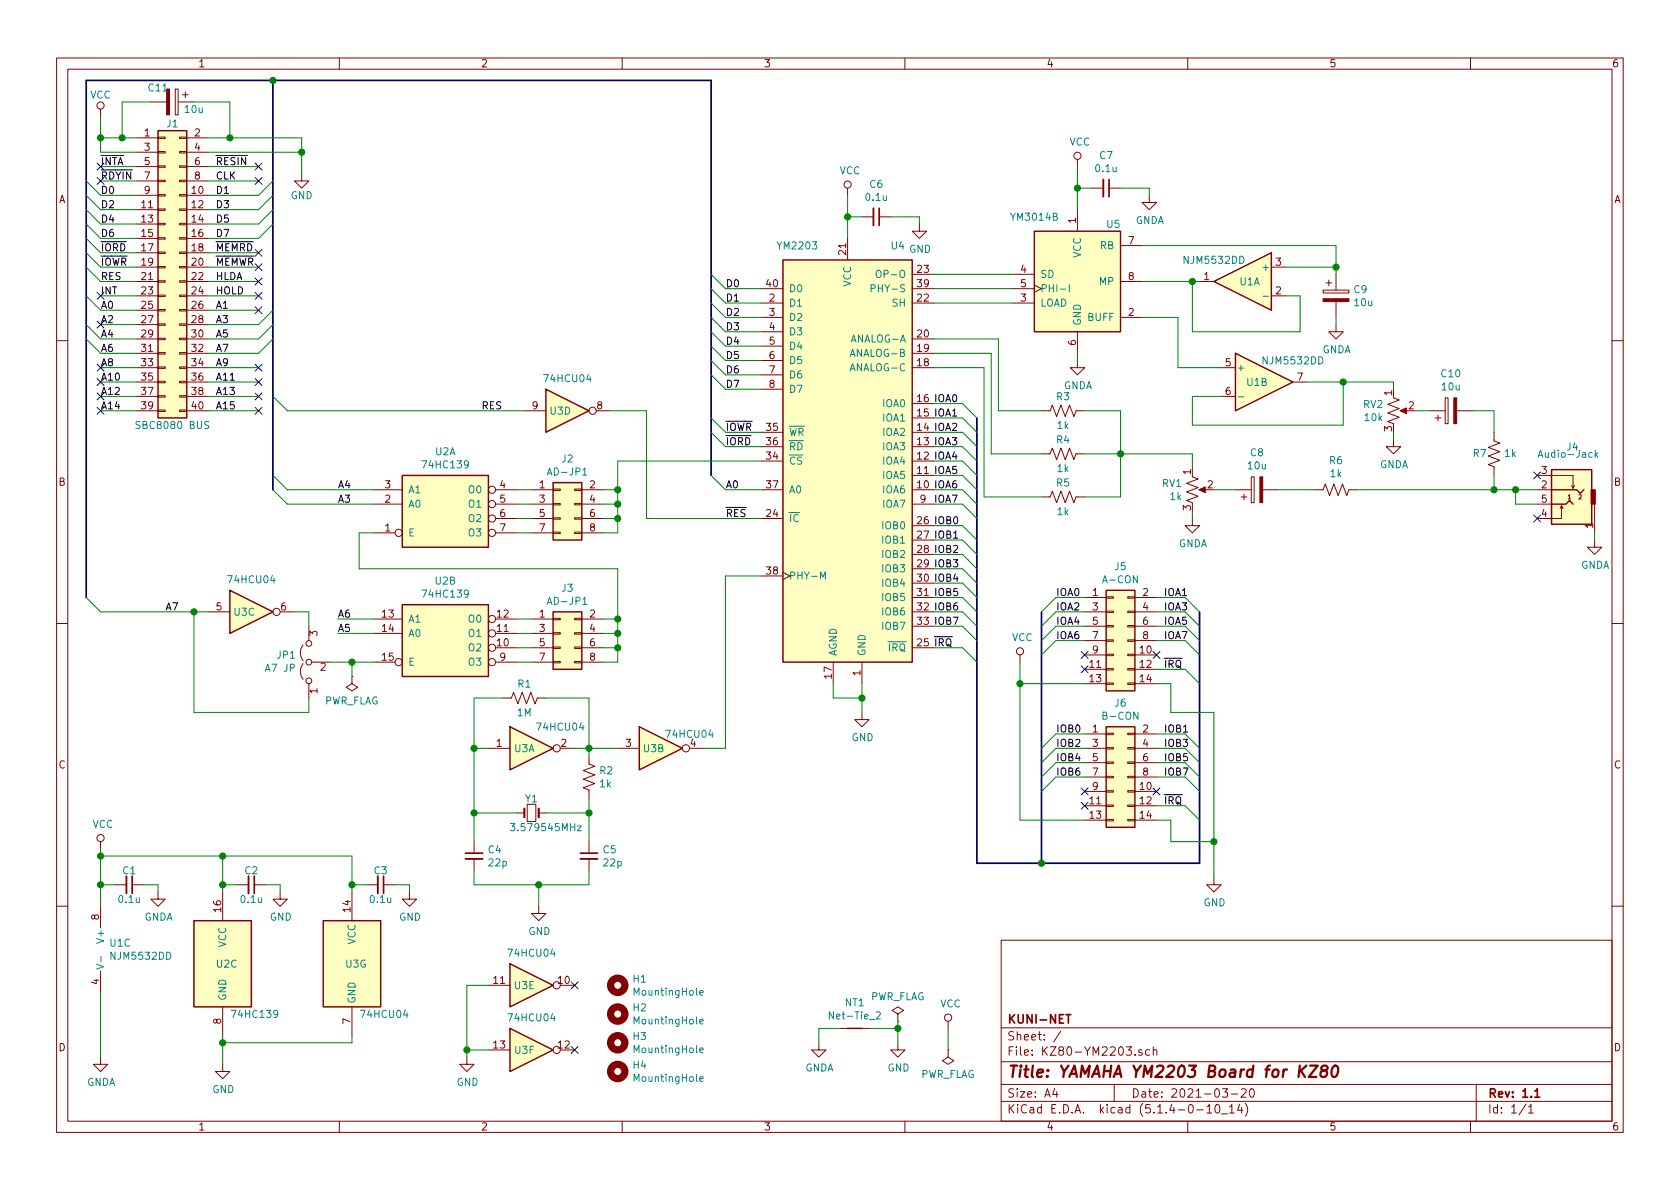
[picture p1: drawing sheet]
EESchema Schematic File Version 4
LIBS:KZ80-YM2203-cache
EELAYER 30 0
EELAYER END
$Descr A4 11693 8268
encoding utf-8
Sheet 1 1
Title "YAMAHA YM2203 Board for KZ80 "
Date "2021-03-20"
Rev "1.1"
Comp "KUNI-NET"
Comment1 ""
Comment2 ""
Comment3 ""
Comment4 ""
$EndDescr
$Comp
L YAMAHA:YM3014B U5
U 1 1
P 7500 2000
F 0 "U5" H 7750 2450 50  0000 C CNN
F 1 "YM3014B" H 7200 2500 50  0000 C CNN
F 2 "Package_DIP:DIP-8_W7.62mm" H 7500 2000 50  0001 C CNN
F 3 "" H 7500 2000 50  0001 C CNN
	1    7500 2000
	1    0    0    -1  
$EndComp
Wire Wire Line
	6500 1900 7050 1900
Wire Wire Line
	6500 2000 7050 2000
Wire Wire Line
	6500 2100 7050 2100
$Comp
L Device:R_US R3
U 1 1
P 7400 2850
F 0 "R3" V 7300 2850 50  0000 C CNN
F 1 "1k" V 7500 2850 50  0000 C CNN
F 2 "Resistor_THT:R_Axial_DIN0207_L6.3mm_D2.5mm_P10.16mm_Horizontal" V 7440 2840 50  0001 C CNN
F 3 "~" H 7400 2850 50  0001 C CNN
	1    7400 2850
	0    1    1    0   
$EndComp
$Comp
L Device:R_US R4
U 1 1
P 7400 3150
F 0 "R4" V 7300 3150 50  0000 C CNN
F 1 "1k" V 7500 3150 50  0000 C CNN
F 2 "Resistor_THT:R_Axial_DIN0207_L6.3mm_D2.5mm_P10.16mm_Horizontal" V 7440 3140 50  0001 C CNN
F 3 "~" H 7400 3150 50  0001 C CNN
	1    7400 3150
	0    1    1    0   
$EndComp
$Comp
L Device:R_US R5
U 1 1
P 7400 3450
F 0 "R5" V 7300 3450 50  0000 C CNN
F 1 "1k" V 7500 3450 50  0000 C CNN
F 2 "Resistor_THT:R_Axial_DIN0207_L6.3mm_D2.5mm_P10.16mm_Horizontal" V 7440 3440 50  0001 C CNN
F 3 "~" H 7400 3450 50  0001 C CNN
	1    7400 3450
	0    1    1    0   
$EndComp
Wire Wire Line
	6500 2350 6950 2350
Wire Wire Line
	6950 2350 6950 2850
Wire Wire Line
	6950 2850 7250 2850
Wire Wire Line
	6500 2450 6900 2450
Wire Wire Line
	6900 2450 6900 3150
Wire Wire Line
	6900 3150 7250 3150
Wire Wire Line
	6500 2550 6850 2550
Wire Wire Line
	6850 2550 6850 3450
Wire Wire Line
	6850 3450 7250 3450
$Comp
L power:VCC #PWR012
U 1 1
P 5900 1350
F 0 "#PWR012" H 5900 1200 50  0001 C CNN
F 1 "VCC" H 5917 1523 50  0000 C CNN
F 2 "" H 5900 1350 50  0001 C CNN
F 3 "" H 5900 1350 50  0001 C CNN
	1    5900 1350
	1    0    0    -1  
$EndComp
$Comp
L Device:C_Small C6
U 1 1
P 6100 1500
F 0 "C6" V 5871 1500 50  0000 C CNN
F 1 "0.1u" V 5962 1500 50  0000 C CNN
F 2 "Capacitor_THT:C_Disc_D3.0mm_W1.6mm_P2.50mm" H 6100 1500 50  0001 C CNN
F 3 "~" H 6100 1500 50  0001 C CNN
	1    6100 1500
	0    1    1    0   
$EndComp
Wire Wire Line
	5900 1350 5900 1500
Wire Wire Line
	5900 1500 6000 1500
Connection ~ 5900 1500
Wire Wire Line
	5900 1500 5900 1650
$Comp
L power:GND #PWR015
U 1 1
P 6400 1550
F 0 "#PWR015" H 6400 1300 50  0001 C CNN
F 1 "GND" H 6405 1377 50  0000 C CNN
F 2 "" H 6400 1550 50  0001 C CNN
F 3 "" H 6400 1550 50  0001 C CNN
	1    6400 1550
	1    0    0    -1  
$EndComp
Wire Wire Line
	6200 1500 6400 1500
Wire Wire Line
	6400 1500 6400 1550
$Comp
L power:VCC #PWR018
U 1 1
P 7500 1150
F 0 "#PWR018" H 7500 1000 50  0001 C CNN
F 1 "VCC" H 7517 1323 50  0000 C CNN
F 2 "" H 7500 1150 50  0001 C CNN
F 3 "" H 7500 1150 50  0001 C CNN
	1    7500 1150
	1    0    0    -1  
$EndComp
$Comp
L Device:C_Small C7
U 1 1
P 7700 1300
F 0 "C7" V 7471 1300 50  0000 C CNN
F 1 "0.1u" V 7562 1300 50  0000 C CNN
F 2 "Capacitor_THT:C_Disc_D3.0mm_W1.6mm_P2.50mm" H 7700 1300 50  0001 C CNN
F 3 "~" H 7700 1300 50  0001 C CNN
	1    7700 1300
	0    1    1    0   
$EndComp
Wire Wire Line
	7500 1150 7500 1300
Wire Wire Line
	7500 1300 7600 1300
Connection ~ 7500 1300
Wire Wire Line
	7500 1300 7500 1450
Wire Wire Line
	7800 1300 8000 1300
Wire Wire Line
	8000 1300 8000 1350
Wire Wire Line
	7500 2450 7500 2500
$Comp
L Amplifier_Operational:LM358 U1
U 1 1
P 8650 1950
F 0 "U1" H 8600 1950 50  0000 C CNN
F 1 "NJM5532DD" H 8850 2100 50  0000 C CNN
F 2 "Package_DIP:DIP-8_W7.62mm_Socket" H 8650 1950 50  0001 C CNN
F 3 "https://www.njr.co.jp/products/semicon/PDF/NJM5532_J.pdf" H 8650 1950 50  0001 C CNN
	1    8650 1950
	-1   0    0    -1  
$EndComp
$Comp
L Amplifier_Operational:LM358 U1
U 2 1
P 8800 2650
F 0 "U1" H 8750 2650 50  0000 C CNN
F 1 "NJM5532DD" H 9000 2800 50  0000 C CNN
F 2 "Package_DIP:DIP-8_W7.62mm_Socket" H 8800 2650 50  0001 C CNN
F 3 "https://www.njr.co.jp/products/semicon/PDF/NJM5532_J.pdf" H 8800 2650 50  0001 C CNN
	2    8800 2650
	1    0    0    -1  
$EndComp
$Comp
L Amplifier_Operational:LM358 U1
U 3 1
P 800 6600
F 0 "U1" H 758 6646 50  0000 L CNN
F 1 "NJM5532DD" H 758 6555 50  0000 L CNN
F 2 "Package_DIP:DIP-8_W7.62mm_Socket" H 800 6600 50  0001 C CNN
F 3 "https://www.njr.co.jp/products/semicon/PDF/NJM5532_J.pdf" H 800 6600 50  0001 C CNN
	3    800  6600
	1    0    0    -1  
$EndComp
$Comp
L power:VCC #PWR02
U 1 1
P 700 5900
F 0 "#PWR02" H 700 5750 50  0001 C CNN
F 1 "VCC" H 717 6073 50  0000 C CNN
F 2 "" H 700 5900 50  0001 C CNN
F 3 "" H 700 5900 50  0001 C CNN
	1    700  5900
	1    0    0    -1  
$EndComp
$Comp
L Device:C_Small C1
U 1 1
P 900 6150
F 0 "C1" V 800 6150 50  0000 C CNN
F 1 "0.1u" V 1000 6150 50  0000 C CNN
F 2 "Capacitor_THT:C_Disc_D3.0mm_W1.6mm_P2.50mm" H 900 6150 50  0001 C CNN
F 3 "~" H 900 6150 50  0001 C CNN
	1    900  6150
	0    1    1    0   
$EndComp
Wire Wire Line
	700  6150 800  6150
Connection ~ 700  6150
Wire Wire Line
	700  6150 700  6300
Wire Wire Line
	1000 6150 1100 6150
$Comp
L power:GND #PWR05
U 1 1
P 1550 7400
F 0 "#PWR05" H 1550 7150 50  0001 C CNN
F 1 "GND" H 1555 7227 50  0000 C CNN
F 2 "" H 1550 7400 50  0001 C CNN
F 3 "" H 1550 7400 50  0001 C CNN
	1    1550 7400
	1    0    0    -1  
$EndComp
Wire Wire Line
	7950 1700 9300 1700
Wire Wire Line
	9300 1700 9300 1850
Wire Wire Line
	9300 1850 8950 1850
Wire Wire Line
	7950 1950 8300 1950
Wire Wire Line
	8300 1950 8300 2300
Wire Wire Line
	8300 2300 9050 2300
Wire Wire Line
	9050 2300 9050 2050
Wire Wire Line
	9050 2050 8950 2050
Connection ~ 8300 1950
Wire Wire Line
	8300 1950 8350 1950
$Comp
L KZ80-YM2203-rescue:Conn_02x20_Odd_Even-Z80-CPUB-rescue J1
U 1 1
P 1150 1850
F 0 "J1" H 1200 2850 50  0000 C CNN
F 1 "SBC8080 BUS" H 1200 750 50  0000 C CNN
F 2 "Connector_PinHeader_2.54mm:PinHeader_2x20_P2.54mm_Horizontal" H 1150 1850 50  0001 C CNN
F 3 "" H 1150 1850 50  0001 C CNN
	1    1150 1850
	1    0    0    -1  
$EndComp
$Comp
L power:VCC #PWR01
U 1 1
P 700 800
F 0 "#PWR01" H 700 650 50  0001 C CNN
F 1 "VCC" H 700 950 50  0000 C CNN
F 2 "" H 700 800 50  0001 C CNN
F 3 "" H 700 800 50  0001 C CNN
	1    700  800 
	1    0    0    -1  
$EndComp
$Comp
L power:GND #PWR07
U 1 1
P 2100 1200
F 0 "#PWR07" H 2100 950 50  0001 C CNN
F 1 "GND" H 2100 1050 50  0000 C CNN
F 2 "" H 2100 1200 50  0001 C CNN
F 3 "" H 2100 1200 50  0001 C CNN
	1    2100 1200
	1    0    0    -1  
$EndComp
Wire Wire Line
	700  800  700  950 
Wire Wire Line
	700  950  850  950 
Wire Wire Line
	700  1050 950  1050
Connection ~ 700  950 
Wire Wire Line
	1450 950  1600 950 
Wire Wire Line
	1450 1050 2100 1050
Wire Wire Line
	1800 1350 1450 1350
Wire Wire Line
	700  1350 950  1350
Wire Wire Line
	700  1450 950  1450
Wire Wire Line
	1800 1450 1450 1450
Wire Wire Line
	1450 1550 1800 1550
Wire Wire Line
	1800 1650 1450 1650
Wire Wire Line
	700  1950 950  1950
Wire Wire Line
	700  1850 950  1850
Wire Wire Line
	700  1750 950  1750
Wire Wire Line
	700  1650 950  1650
Wire Wire Line
	950  1550 700  1550
Wire Wire Line
	1800 1750 1450 1750
Wire Wire Line
	1800 1850 1450 1850
Wire Wire Line
	700  2050 950  2050
Wire Wire Line
	700  2150 950  2150
Wire Wire Line
	1800 2150 1450 2150
Wire Wire Line
	1800 2250 1450 2250
Wire Wire Line
	1450 2350 1800 2350
Wire Wire Line
	1800 2450 1450 2450
Wire Wire Line
	1450 2550 1800 2550
Wire Wire Line
	1450 2650 1800 2650
Wire Wire Line
	1800 2750 1450 2750
Wire Wire Line
	1450 2850 1800 2850
Wire Wire Line
	700  2250 950  2250
Wire Wire Line
	700  2350 950  2350
Wire Wire Line
	700  2450 950  2450
Wire Wire Line
	700  2550 950  2550
Wire Wire Line
	700  2650 950  2650
Wire Wire Line
	700  2750 950  2750
Wire Wire Line
	700  2850 950  2850
Wire Wire Line
	1800 1250 1450 1250
Wire Wire Line
	700  950  700  1050
Wire Wire Line
	700  1150 950  1150
Wire Wire Line
	700  1250 950  1250
Wire Wire Line
	1450 1150 1800 1150
Wire Wire Line
	1800 1950 1450 1950
Wire Wire Line
	1450 2050 1800 2050
Text Label 700  1150 0    50   ~ 0
~INTA
Text Label 700  1250 0    50   ~ 0
~RDYIN
Text Label 700  1350 0    50   ~ 0
D0
Text Label 700  1450 0    50   ~ 0
D2
Text Label 700  1550 0    50   ~ 0
D4
Text Label 700  1650 0    50   ~ 0
D6
Text Label 700  1750 0    50   ~ 0
~IORD
Text Label 700  1850 0    50   ~ 0
~IOWR
Text Label 1500 1150 0    50   ~ 0
~RESIN
Text Label 1500 1250 0    50   ~ 0
CLK
Text Label 1500 1350 0    50   ~ 0
D1
Text Label 1500 1450 0    50   ~ 0
D3
Text Label 1500 1550 0    50   ~ 0
D5
Text Label 1500 1650 0    50   ~ 0
D7
Text Label 1500 1750 0    50   ~ 0
~MEMRD
Text Label 1500 1850 0    50   ~ 0
~MEMWR
Text Label 700  1950 0    50   ~ 0
RES
Text Label 700  2050 0    50   ~ 0
INT
Text Label 1500 2050 0    50   ~ 0
HOLD
Text Label 1500 1950 0    50   ~ 0
HLDA
Text Label 700  2150 0    50   ~ 0
A0
Text Label 700  2250 0    50   ~ 0
A2
Text Label 700  2350 0    50   ~ 0
A4
Text Label 700  2450 0    50   ~ 0
A6
Text Label 700  2550 0    50   ~ 0
A8
Text Label 700  2650 0    50   ~ 0
A10
Text Label 700  2750 0    50   ~ 0
A12
Text Label 700  2850 0    50   ~ 0
A14
Text Label 1500 2150 0    50   ~ 0
A1
Text Label 1500 2250 0    50   ~ 0
A3
Text Label 1500 2350 0    50   ~ 0
A5
Text Label 1500 2450 0    50   ~ 0
A7
Text Label 1500 2550 0    50   ~ 0
A9
Text Label 1500 2650 0    50   ~ 0
A11
Text Label 1500 2750 0    50   ~ 0
A13
Text Label 1500 2850 0    50   ~ 0
A15
Entry Wire Line
	1800 1350 1900 1250
Entry Wire Line
	1800 1450 1900 1350
Entry Wire Line
	1800 1550 1900 1450
Entry Wire Line
	1800 1650 1900 1550
Entry Wire Line
	1800 2250 1900 2150
Entry Wire Line
	1800 2350 1900 2250
Entry Wire Line
	1800 2450 1900 2350
NoConn ~ 1800 1150
NoConn ~ 1800 1250
Entry Wire Line
	600  1250 700  1350
Entry Wire Line
	600  1350 700  1450
Entry Wire Line
	600  1450 700  1550
Entry Wire Line
	600  1550 700  1650
Entry Wire Line
	600  1650 700  1750
Entry Wire Line
	600  1750 700  1850
Entry Wire Line
	600  1850 700  1950
Entry Wire Line
	600  2050 700  2150
Entry Wire Line
	600  2250 700  2350
Entry Wire Line
	600  2350 700  2450
NoConn ~ 1800 2550
NoConn ~ 1800 2650
NoConn ~ 1800 2750
NoConn ~ 1800 2850
NoConn ~ 1800 2050
NoConn ~ 1800 1950
NoConn ~ 1800 1850
NoConn ~ 1800 1750
NoConn ~ 700  2550
NoConn ~ 700  2650
NoConn ~ 700  2750
NoConn ~ 700  2850
Wire Wire Line
	5050 2000 5300 2000
Wire Wire Line
	5050 2100 5300 2100
Wire Wire Line
	5050 2300 5300 2300
Wire Wire Line
	5300 2200 5050 2200
Text Label 5050 2000 0    50   ~ 0
D0
Text Label 5050 2100 0    50   ~ 0
D1
Text Label 5050 2200 0    50   ~ 0
D2
Text Label 5050 2300 0    50   ~ 0
D3
Entry Wire Line
	4950 1900 5050 2000
Entry Wire Line
	4950 2000 5050 2100
Entry Wire Line
	4950 2100 5050 2200
Entry Wire Line
	4950 2200 5050 2300
Entry Wire Line
	4950 2300 5050 2400
Wire Wire Line
	5050 2400 5300 2400
Text Label 5050 2400 0    50   ~ 0
D4
Wire Wire Line
	5050 2500 5300 2500
Wire Wire Line
	5050 2700 5300 2700
Wire Wire Line
	5300 2600 5050 2600
Text Label 5050 2500 0    50   ~ 0
D5
Text Label 5050 2600 0    50   ~ 0
D6
Text Label 5050 2700 0    50   ~ 0
D7
Entry Wire Line
	4950 2400 5050 2500
Entry Wire Line
	4950 2500 5050 2600
Entry Wire Line
	4950 2600 5050 2700
Entry Wire Line
	4950 2900 5050 3000
Wire Wire Line
	5050 3000 5300 3000
Text Label 5050 3000 0    50   ~ 0
~IOWR
Entry Wire Line
	4950 3000 5050 3100
Wire Wire Line
	5050 3100 5300 3100
Text Label 5050 3100 0    50   ~ 0
~IORD
Wire Wire Line
	5050 3400 5300 3400
Text Label 5050 3400 0    50   ~ 0
A0
Text Label 5050 3600 0    50   ~ 0
~RES
Entry Wire Line
	4950 3300 5050 3400
$Comp
L 74xx:74LS139 U2
U 1 1
P 3100 3500
F 0 "U2" H 3100 3867 50  0000 C CNN
F 1 "74HC139" H 3100 3776 50  0000 C CNN
F 2 "Package_DIP:DIP-16_W7.62mm_Socket" H 3100 3500 50  0001 C CNN
F 3 "http://www.ti.com/lit/gpn/sn74LS139" H 3100 3500 50  0001 C CNN
	1    3100 3500
	1    0    0    -1  
$EndComp
$Comp
L 74xx:74LS139 U2
U 2 1
P 3100 4400
F 0 "U2" H 3100 4767 50  0000 C CNN
F 1 "74HC139" H 3100 4676 50  0000 C CNN
F 2 "Package_DIP:DIP-16_W7.62mm_Socket" H 3100 4400 50  0001 C CNN
F 3 "http://www.ti.com/lit/gpn/sn74LS139" H 3100 4400 50  0001 C CNN
	2    3100 4400
	1    0    0    -1  
$EndComp
$Comp
L 74xx:74LS139 U2
U 3 1
P 1550 6700
F 0 "U2" H 1500 6700 50  0000 L CNN
F 1 "74HC139" H 1600 6350 50  0000 L CNN
F 2 "Package_DIP:DIP-16_W7.62mm_Socket" H 1550 6700 50  0001 C CNN
F 3 "http://www.ti.com/lit/gpn/sn74LS139" H 1550 6700 50  0001 C CNN
	3    1550 6700
	1    0    0    -1  
$EndComp
Wire Wire Line
	2350 4400 2600 4400
Text Label 2350 4400 0    50   ~ 0
A5
Wire Wire Line
	2350 4300 2600 4300
Text Label 2350 4300 0    50   ~ 0
A6
Wire Wire Line
	2000 3500 2600 3500
Text Label 2350 3500 0    50   ~ 0
A3
Wire Wire Line
	2000 3400 2600 3400
Text Label 2350 3400 0    50   ~ 0
A4
$Comp
L Connector_Generic:Conn_02x04_Odd_Even J3
U 1 1
P 3900 4400
F 0 "J3" H 3950 4717 50  0000 C CNN
F 1 "AD-JP1" H 3950 4626 50  0000 C CNN
F 2 "Connector_PinHeader_2.54mm:PinHeader_2x04_P2.54mm_Vertical" H 3900 4400 50  0001 C CNN
F 3 "~" H 3900 4400 50  0001 C CNN
	1    3900 4400
	1    0    0    -1  
$EndComp
Wire Wire Line
	3600 4300 3700 4300
Wire Wire Line
	3600 4400 3700 4400
Wire Wire Line
	3600 4500 3700 4500
Wire Wire Line
	3600 4600 3700 4600
Wire Wire Line
	4200 4300 4300 4300
Wire Wire Line
	4300 4300 4300 4400
Wire Wire Line
	4300 4600 4200 4600
Wire Wire Line
	4200 4400 4300 4400
Connection ~ 4300 4400
Wire Wire Line
	4300 4400 4300 4500
Wire Wire Line
	4200 4500 4300 4500
Connection ~ 4300 4500
Wire Wire Line
	4300 4500 4300 4600
Wire Wire Line
	4300 4300 4300 3950
Wire Wire Line
	4300 3950 2500 3950
Wire Wire Line
	2500 3950 2500 3700
Wire Wire Line
	2500 3700 2600 3700
Connection ~ 4300 4300
$Comp
L Connector_Generic:Conn_02x04_Odd_Even J2
U 1 1
P 3900 3500
F 0 "J2" H 3950 3817 50  0000 C CNN
F 1 "AD-JP1" H 3950 3726 50  0000 C CNN
F 2 "Connector_PinHeader_2.54mm:PinHeader_2x04_P2.54mm_Vertical" H 3900 3500 50  0001 C CNN
F 3 "~" H 3900 3500 50  0001 C CNN
	1    3900 3500
	1    0    0    -1  
$EndComp
Wire Wire Line
	3600 3400 3700 3400
Wire Wire Line
	3600 3500 3700 3500
Wire Wire Line
	3600 3600 3700 3600
Wire Wire Line
	3600 3700 3700 3700
Wire Wire Line
	4200 3400 4300 3400
Wire Wire Line
	4300 3400 4300 3500
Wire Wire Line
	4300 3700 4200 3700
Wire Wire Line
	4200 3500 4300 3500
Connection ~ 4300 3500
Wire Wire Line
	4300 3500 4300 3600
Wire Wire Line
	4200 3600 4300 3600
Connection ~ 4300 3600
Wire Wire Line
	4300 3600 4300 3700
Wire Wire Line
	4300 3400 4300 3200
Connection ~ 4300 3400
Wire Wire Line
	4300 3200 5300 3200
$Comp
L 74xx:74LS04 U3
U 1 1
P 3700 5200
F 0 "U3" H 3650 5200 50  0000 C CNN
F 1 "74HCU04" H 3900 5350 50  0000 C CNN
F 2 "Package_DIP:DIP-14_W7.62mm_Socket" H 3700 5200 50  0001 C CNN
F 3 "http://www.ti.com/lit/gpn/sn74LS04" H 3700 5200 50  0001 C CNN
	1    3700 5200
	1    0    0    -1  
$EndComp
$Comp
L 74xx:74LS04 U3
U 2 1
P 4600 5200
F 0 "U3" H 4550 5200 50  0000 C CNN
F 1 "74HCU04" H 4800 5300 50  0000 C CNN
F 2 "Package_DIP:DIP-14_W7.62mm_Socket" H 4600 5200 50  0001 C CNN
F 3 "http://www.ti.com/lit/gpn/sn74LS04" H 4600 5200 50  0001 C CNN
	2    4600 5200
	1    0    0    -1  
$EndComp
$Comp
L 74xx:74LS04 U3
U 3 1
P 1750 4250
F 0 "U3" H 1700 4250 50  0000 C CNN
F 1 "74HCU04" H 1750 4476 50  0000 C CNN
F 2 "Package_DIP:DIP-14_W7.62mm_Socket" H 1750 4250 50  0001 C CNN
F 3 "http://www.ti.com/lit/gpn/sn74LS04" H 1750 4250 50  0001 C CNN
	3    1750 4250
	1    0    0    -1  
$EndComp
$Comp
L 74xx:74LS04 U3
U 4 1
P 3950 2850
F 0 "U3" H 3900 2850 50  0000 C CNN
F 1 "74HCU04" H 3950 3076 50  0000 C CNN
F 2 "Package_DIP:DIP-14_W7.62mm_Socket" H 3950 2850 50  0001 C CNN
F 3 "http://www.ti.com/lit/gpn/sn74LS04" H 3950 2850 50  0001 C CNN
	4    3950 2850
	1    0    0    -1  
$EndComp
$Comp
L 74xx:74LS04 U3
U 5 1
P 3700 6850
F 0 "U3" H 3650 6850 50  0000 C CNN
F 1 "74HCU04" H 3700 7076 50  0000 C CNN
F 2 "Package_DIP:DIP-14_W7.62mm_Socket" H 3700 6850 50  0001 C CNN
F 3 "http://www.ti.com/lit/gpn/sn74LS04" H 3700 6850 50  0001 C CNN
	5    3700 6850
	1    0    0    -1  
$EndComp
$Comp
L 74xx:74LS04 U3
U 6 1
P 3700 7300
F 0 "U3" H 3650 7300 50  0000 C CNN
F 1 "74HCU04" H 3700 7526 50  0000 C CNN
F 2 "Package_DIP:DIP-14_W7.62mm_Socket" H 3700 7300 50  0001 C CNN
F 3 "http://www.ti.com/lit/gpn/sn74LS04" H 3700 7300 50  0001 C CNN
	6    3700 7300
	1    0    0    -1  
$EndComp
$Comp
L 74xx:74LS04 U3
U 7 1
P 2450 6700
F 0 "U3" H 2400 6700 50  0000 L CNN
F 1 "74HCU04" H 2500 6350 50  0000 L CNN
F 2 "Package_DIP:DIP-14_W7.62mm_Socket" H 2450 6700 50  0001 C CNN
F 3 "http://www.ti.com/lit/gpn/sn74LS04" H 2450 6700 50  0001 C CNN
	7    2450 6700
	1    0    0    -1  
$EndComp
Wire Wire Line
	5300 4000 5050 4000
Wire Wire Line
	5050 4000 5050 5200
Wire Wire Line
	5050 5200 4900 5200
Wire Wire Line
	2000 2850 3650 2850
Text Label 3350 2850 0    50   ~ 0
RES
Wire Wire Line
	4250 2850 4500 2850
Wire Wire Line
	4500 2850 4500 3600
Wire Wire Line
	4500 3600 5300 3600
$Comp
L Device:C_Small C4
U 1 1
P 3300 5950
F 0 "C4" H 3392 5996 50  0000 L CNN
F 1 "22p" H 3392 5905 50  0000 L CNN
F 2 "Capacitor_THT:C_Disc_D3.0mm_W1.6mm_P2.50mm" H 3300 5950 50  0001 C CNN
F 3 "~" H 3300 5950 50  0001 C CNN
	1    3300 5950
	1    0    0    -1  
$EndComp
$Comp
L Device:Crystal_Small Y1
U 1 1
P 3700 5650
F 0 "Y1" H 3700 5750 50  0000 C CNN
F 1 "3.579545MHz" H 3800 5550 50  0000 C CNN
F 2 "Crystal:Crystal_HC49-U_Vertical" H 3700 5650 50  0001 C CNN
F 3 "~" H 3700 5650 50  0001 C CNN
	1    3700 5650
	1    0    0    -1  
$EndComp
$Comp
L Device:R_US R1
U 1 1
P 3650 4850
F 0 "R1" V 3550 4850 50  0000 C CNN
F 1 "1M" V 3750 4850 50  0000 C CNN
F 2 "Resistor_THT:R_Axial_DIN0207_L6.3mm_D2.5mm_P10.16mm_Horizontal" V 3690 4840 50  0001 C CNN
F 3 "~" H 3650 4850 50  0001 C CNN
	1    3650 4850
	0    1    1    0   
$EndComp
$Comp
L Device:R_US R2
U 1 1
P 4100 5400
F 0 "R2" H 4168 5446 50  0000 L CNN
F 1 "1k" H 4168 5355 50  0000 L CNN
F 2 "Resistor_THT:R_Axial_DIN0207_L6.3mm_D2.5mm_P10.16mm_Horizontal" V 4140 5390 50  0001 C CNN
F 3 "~" H 4100 5400 50  0001 C CNN
	1    4100 5400
	1    0    0    -1  
$EndComp
Wire Wire Line
	4000 5200 4100 5200
Wire Wire Line
	4100 5250 4100 5200
Connection ~ 4100 5200
Wire Wire Line
	4100 5200 4300 5200
Wire Wire Line
	4100 5200 4100 4850
Wire Wire Line
	4100 4850 3800 4850
Wire Wire Line
	3500 4850 3300 4850
Wire Wire Line
	3300 4850 3300 5200
Wire Wire Line
	3300 5200 3400 5200
Connection ~ 3300 5200
Wire Wire Line
	3300 5200 3300 5650
Wire Wire Line
	3300 5650 3600 5650
Connection ~ 3300 5650
Wire Wire Line
	3300 5650 3300 5850
Wire Wire Line
	3800 5650 4100 5650
Wire Wire Line
	4100 5650 4100 5550
$Comp
L Device:C_Small C5
U 1 1
P 4100 5950
F 0 "C5" H 4192 5996 50  0000 L CNN
F 1 "22p" H 4192 5905 50  0000 L CNN
F 2 "Capacitor_THT:C_Disc_D3.0mm_W1.6mm_P2.50mm" H 4100 5950 50  0001 C CNN
F 3 "~" H 4100 5950 50  0001 C CNN
	1    4100 5950
	1    0    0    -1  
$EndComp
Wire Wire Line
	4100 5650 4100 5850
Connection ~ 4100 5650
Wire Wire Line
	2300 4600 2450 4600
$Comp
L power:GND #PWR013
U 1 1
P 6000 4950
F 0 "#PWR013" H 6000 4700 50  0001 C CNN
F 1 "GND" H 6005 4777 50  0000 C CNN
F 2 "" H 6000 4950 50  0001 C CNN
F 3 "" H 6000 4950 50  0001 C CNN
	1    6000 4950
	1    0    0    -1  
$EndComp
Wire Wire Line
	5800 4750 5800 4850
Wire Wire Line
	6000 4750 6000 4850
$Comp
L power:PWR_FLAG #FLG01
U 1 1
P 6250 7100
F 0 "#FLG01" H 6250 7175 50  0001 C CNN
F 1 "PWR_FLAG" H 6250 7273 50  0000 C CNN
F 2 "" H 6250 7100 50  0001 C CNN
F 3 "~" H 6250 7100 50  0001 C CNN
	1    6250 7100
	1    0    0    -1  
$EndComp
$Comp
L power:PWR_FLAG #FLG02
U 1 1
P 6600 7300
F 0 "#FLG02" H 6600 7375 50  0001 C CNN
F 1 "PWR_FLAG" H 6600 7473 50  0000 C CNN
F 2 "" H 6600 7300 50  0001 C CNN
F 3 "~" H 6600 7300 50  0001 C CNN
	1    6600 7300
	-1   0    0    1   
$EndComp
$Comp
L power:GND #PWR014
U 1 1
P 6250 7250
F 0 "#PWR014" H 6250 7000 50  0001 C CNN
F 1 "GND" H 6255 7077 50  0000 C CNN
F 2 "" H 6250 7250 50  0001 C CNN
F 3 "" H 6250 7250 50  0001 C CNN
	1    6250 7250
	1    0    0    -1  
$EndComp
$Comp
L power:VCC #PWR017
U 1 1
P 6600 7150
F 0 "#PWR017" H 6600 7000 50  0001 C CNN
F 1 "VCC" H 6617 7323 50  0000 C CNN
F 2 "" H 6600 7150 50  0001 C CNN
F 3 "" H 6600 7150 50  0001 C CNN
	1    6600 7150
	1    0    0    -1  
$EndComp
Wire Wire Line
	6600 7150 6600 7300
$Comp
L power:GNDA #PWR011
U 1 1
P 5700 7250
F 0 "#PWR011" H 5700 7000 50  0001 C CNN
F 1 "GNDA" H 5705 7077 50  0000 C CNN
F 2 "" H 5700 7250 50  0001 C CNN
F 3 "" H 5700 7250 50  0001 C CNN
	1    5700 7250
	1    0    0    -1  
$EndComp
Wire Wire Line
	5700 7250 5700 7150
Wire Wire Line
	5700 7150 5850 7150
$Comp
L power:GND #PWR09
U 1 1
P 3750 6300
F 0 "#PWR09" H 3750 6050 50  0001 C CNN
F 1 "GND" H 3755 6127 50  0000 C CNN
F 2 "" H 3750 6300 50  0001 C CNN
F 3 "" H 3750 6300 50  0001 C CNN
	1    3750 6300
	1    0    0    -1  
$EndComp
Wire Wire Line
	3300 6050 3300 6150
Wire Wire Line
	3300 6150 3750 6150
Wire Wire Line
	4100 6150 4100 6050
Wire Wire Line
	3750 6150 3750 6300
Connection ~ 3750 6150
Wire Wire Line
	3750 6150 4100 6150
Wire Wire Line
	2100 950  2100 1050
Connection ~ 2100 1050
Wire Wire Line
	2100 1050 2100 1200
Wire Wire Line
	7950 2200 8200 2200
Wire Wire Line
	8200 2200 8200 2550
Wire Wire Line
	8200 2550 8500 2550
Wire Wire Line
	8500 2750 8300 2750
Wire Wire Line
	8300 2750 8300 2950
Wire Wire Line
	8300 2950 9350 2950
Wire Wire Line
	9350 2950 9350 2650
Wire Wire Line
	9350 2650 9100 2650
$Comp
L Device:R_POT_US RV2
U 1 1
P 9700 2850
F 0 "RV2" H 9632 2896 50  0000 R CNN
F 1 "10k" H 9632 2805 50  0000 R CNN
F 2 "Potentiometer_THT:Potentiometer_Vishay_T73YP_Vertical" H 9700 2850 50  0001 C CNN
F 3 "~" H 9700 2850 50  0001 C CNN
	1    9700 2850
	1    0    0    -1  
$EndComp
$Comp
L Device:R_POT_US RV1
U 1 1
P 8300 3400
F 0 "RV1" H 8232 3446 50  0000 R CNN
F 1 "1k" H 8232 3355 50  0000 R CNN
F 2 "Potentiometer_THT:Potentiometer_Vishay_T73YP_Vertical" H 8300 3400 50  0001 C CNN
F 3 "~" H 8300 3400 50  0001 C CNN
	1    8300 3400
	1    0    0    -1  
$EndComp
Wire Wire Line
	7550 2850 7800 2850
Wire Wire Line
	7800 2850 7800 3150
Wire Wire Line
	7800 3450 7550 3450
Wire Wire Line
	7550 3150 7800 3150
Connection ~ 7800 3150
Wire Wire Line
	7800 3150 7800 3450
Wire Wire Line
	7800 3150 8300 3150
Wire Wire Line
	8300 3150 8300 3250
$Comp
L power:GNDA #PWR021
U 1 1
P 8300 3600
F 0 "#PWR021" H 8300 3350 50  0001 C CNN
F 1 "GNDA" H 8305 3427 50  0000 C CNN
F 2 "" H 8300 3600 50  0001 C CNN
F 3 "" H 8300 3600 50  0001 C CNN
	1    8300 3600
	1    0    0    -1  
$EndComp
Wire Wire Line
	8300 3550 8300 3600
$Comp
L power:GNDA #PWR023
U 1 1
P 9700 3050
F 0 "#PWR023" H 9700 2800 50  0001 C CNN
F 1 "GNDA" H 9705 2877 50  0000 C CNN
F 2 "" H 9700 3050 50  0001 C CNN
F 3 "" H 9700 3050 50  0001 C CNN
	1    9700 3050
	1    0    0    -1  
$EndComp
Wire Wire Line
	9700 3000 9700 3050
Wire Wire Line
	9350 2650 9700 2650
Wire Wire Line
	9700 2650 9700 2700
Connection ~ 9350 2650
$Comp
L Device:CP C8
U 1 1
P 8750 3400
F 0 "C8" V 9005 3400 50  0000 C CNN
F 1 "10u" V 8914 3400 50  0000 C CNN
F 2 "Capacitor_THT:CP_Radial_D5.0mm_P2.50mm" H 8788 3250 50  0001 C CNN
F 3 "~" H 8750 3400 50  0001 C CNN
	1    8750 3400
	0    -1   -1   0   
$EndComp
$Comp
L Device:CP C10
U 1 1
P 10100 2850
F 0 "C10" V 10355 2850 50  0000 C CNN
F 1 "10u" V 10264 2850 50  0000 C CNN
F 2 "Capacitor_THT:CP_Radial_D5.0mm_P2.50mm" H 10138 2700 50  0001 C CNN
F 3 "~" H 10100 2850 50  0001 C CNN
	1    10100 2850
	0    -1   -1   0   
$EndComp
Wire Wire Line
	8450 3400 8600 3400
Wire Wire Line
	10400 2850 10250 2850
Wire Wire Line
	9950 2850 9850 2850
$Comp
L Jumper:Jumper_3_Open JP1
U 1 1
P 2150 4600
F 0 "JP1" V 2196 4687 50  0000 L CNN
F 1 "A7 JP" V 2105 4687 50  0000 L CNN
F 2 "Connector_PinHeader_2.54mm:PinHeader_1x03_P2.54mm_Vertical" H 2150 4600 50  0001 C CNN
F 3 "~" H 2150 4600 50  0001 C CNN
	1    2150 4600
	0    -1   -1   0   
$EndComp
Wire Wire Line
	2050 4250 2150 4250
Wire Wire Line
	2150 4250 2150 4350
Wire Wire Line
	700  4250 1350 4250
Text Label 1150 4250 0    50   ~ 0
A7
Wire Wire Line
	1350 4250 1350 4950
Wire Wire Line
	1350 4950 2150 4950
Wire Wire Line
	2150 4950 2150 4850
Connection ~ 1350 4250
Wire Wire Line
	1350 4250 1450 4250
Entry Wire Line
	600  4150 700  4250
Wire Bus Line
	600  550  1900 550 
Entry Wire Line
	1900 3400 2000 3500
Entry Wire Line
	1900 3300 2000 3400
Entry Wire Line
	1900 2750 2000 2850
Wire Bus Line
	1900 550  4950 550 
Connection ~ 1900 550 
Wire Wire Line
	1100 6150 1100 6200
$Comp
L Device:C_Small C2
U 1 1
P 1750 6150
F 0 "C2" V 1650 6150 50  0000 C CNN
F 1 "0.1u" V 1850 6150 50  0000 C CNN
F 2 "Capacitor_THT:C_Disc_D3.0mm_W1.6mm_P2.50mm" H 1750 6150 50  0001 C CNN
F 3 "~" H 1750 6150 50  0001 C CNN
	1    1750 6150
	0    1    1    0   
$EndComp
Wire Wire Line
	1550 5950 1550 6150
Wire Wire Line
	1550 6150 1650 6150
Connection ~ 1550 6150
Wire Wire Line
	1550 6150 1550 6200
$Comp
L power:GND #PWR06
U 1 1
P 1950 6200
F 0 "#PWR06" H 1950 5950 50  0001 C CNN
F 1 "GND" H 1955 6027 50  0000 C CNN
F 2 "" H 1950 6200 50  0001 C CNN
F 3 "" H 1950 6200 50  0001 C CNN
	1    1950 6200
	1    0    0    -1  
$EndComp
Wire Wire Line
	1850 6150 1950 6150
Wire Wire Line
	1950 6150 1950 6200
Wire Wire Line
	1550 5950 700  5950
Connection ~ 700  5950
Wire Wire Line
	700  5950 700  6150
Wire Wire Line
	700  5900 700  5950
Wire Wire Line
	1550 5950 2450 5950
Wire Wire Line
	2450 5950 2450 6150
Connection ~ 1550 5950
$Comp
L Device:C_Small C3
U 1 1
P 2650 6150
F 0 "C3" V 2550 6150 50  0000 C CNN
F 1 "0.1u" V 2750 6150 50  0000 C CNN
F 2 "Capacitor_THT:C_Disc_D3.0mm_W1.6mm_P2.50mm" H 2650 6150 50  0001 C CNN
F 3 "~" H 2650 6150 50  0001 C CNN
	1    2650 6150
	0    1    1    0   
$EndComp
Wire Wire Line
	2450 6150 2550 6150
Wire Wire Line
	2750 6150 2850 6150
Wire Wire Line
	2850 6150 2850 6200
$Comp
L power:GND #PWR08
U 1 1
P 2850 6200
F 0 "#PWR08" H 2850 5950 50  0001 C CNN
F 1 "GND" H 2855 6027 50  0000 C CNN
F 2 "" H 2850 6200 50  0001 C CNN
F 3 "" H 2850 6200 50  0001 C CNN
	1    2850 6200
	1    0    0    -1  
$EndComp
Wire Wire Line
	2450 7250 2450 7200
Wire Wire Line
	1550 7200 1550 7250
Wire Wire Line
	1550 7250 2450 7250
Connection ~ 2450 6150
Wire Wire Line
	2450 6150 2450 6200
Wire Wire Line
	700  6900 700  7350
Wire Wire Line
	1550 7250 1550 7400
Connection ~ 1550 7250
$Comp
L power:GNDA #PWR03
U 1 1
P 700 7350
F 0 "#PWR03" H 700 7100 50  0001 C CNN
F 1 "GNDA" H 705 7177 50  0000 C CNN
F 2 "" H 700 7350 50  0001 C CNN
F 3 "" H 700 7350 50  0001 C CNN
	1    700  7350
	1    0    0    -1  
$EndComp
$Comp
L power:GNDA #PWR04
U 1 1
P 1100 6200
F 0 "#PWR04" H 1100 5950 50  0001 C CNN
F 1 "GNDA" H 1105 6027 50  0000 C CNN
F 2 "" H 1100 6200 50  0001 C CNN
F 3 "" H 1100 6200 50  0001 C CNN
	1    1100 6200
	1    0    0    -1  
$EndComp
$Comp
L Mechanical:MountingHole H1
U 1 1
P 4300 6850
F 0 "H1" H 4400 6896 50  0000 L CNN
F 1 "MountingHole" H 4400 6805 50  0000 L CNN
F 2 "MountingHole:MountingHole_3.2mm_M3" H 4300 6850 50  0001 C CNN
F 3 "~" H 4300 6850 50  0001 C CNN
	1    4300 6850
	1    0    0    -1  
$EndComp
$Comp
L Mechanical:MountingHole H2
U 1 1
P 4300 7050
F 0 "H2" H 4400 7096 50  0000 L CNN
F 1 "MountingHole" H 4400 7005 50  0000 L CNN
F 2 "MountingHole:MountingHole_3.2mm_M3" H 4300 7050 50  0001 C CNN
F 3 "~" H 4300 7050 50  0001 C CNN
	1    4300 7050
	1    0    0    -1  
$EndComp
$Comp
L Mechanical:MountingHole H3
U 1 1
P 4300 7250
F 0 "H3" H 4400 7296 50  0000 L CNN
F 1 "MountingHole" H 4400 7205 50  0000 L CNN
F 2 "MountingHole:MountingHole_3.2mm_M3" H 4300 7250 50  0001 C CNN
F 3 "~" H 4300 7250 50  0001 C CNN
	1    4300 7250
	1    0    0    -1  
$EndComp
$Comp
L Mechanical:MountingHole H4
U 1 1
P 4300 7450
F 0 "H4" H 4400 7496 50  0000 L CNN
F 1 "MountingHole" H 4400 7405 50  0000 L CNN
F 2 "MountingHole:MountingHole_3.2mm_M3" H 4300 7450 50  0001 C CNN
F 3 "~" H 4300 7450 50  0001 C CNN
	1    4300 7450
	1    0    0    -1  
$EndComp
$Comp
L power:GND #PWR016
U 1 1
P 3250 7350
F 0 "#PWR016" H 3250 7100 50  0001 C CNN
F 1 "GND" H 3255 7177 50  0000 C CNN
F 2 "" H 3250 7350 50  0001 C CNN
F 3 "" H 3250 7350 50  0001 C CNN
	1    3250 7350
	1    0    0    -1  
$EndComp
Wire Wire Line
	3400 6850 3250 6850
Wire Wire Line
	3250 6850 3250 7300
Wire Wire Line
	3250 7300 3400 7300
Connection ~ 3250 7300
Wire Wire Line
	3250 7300 3250 7350
NoConn ~ 4000 6850
NoConn ~ 4000 7300
NoConn ~ 10700 3300
NoConn ~ 10700 3600
$Comp
L Device:CP C9
U 1 1
P 9300 2050
F 0 "C9" H 9418 2096 50  0000 L CNN
F 1 "10u" H 9418 2005 50  0000 L CNN
F 2 "Capacitor_THT:CP_Radial_D5.0mm_P2.50mm" H 9338 1900 50  0001 C CNN
F 3 "~" H 9300 2050 50  0001 C CNN
	1    9300 2050
	1    0    0    -1  
$EndComp
$Comp
L power:GNDA #PWR022
U 1 1
P 9300 2250
F 0 "#PWR022" H 9300 2000 50  0001 C CNN
F 1 "GNDA" H 9305 2077 50  0000 C CNN
F 2 "" H 9300 2250 50  0001 C CNN
F 3 "" H 9300 2250 50  0001 C CNN
	1    9300 2250
	1    0    0    -1  
$EndComp
Wire Wire Line
	9300 2200 9300 2250
Wire Wire Line
	9300 1900 9300 1850
Connection ~ 9300 1850
NoConn ~ 700  2050
NoConn ~ 1800 2150
NoConn ~ 700  2250
NoConn ~ 700  1150
NoConn ~ 700  1250
$Comp
L power:PWR_FLAG #FLG0101
U 1 1
P 2450 4700
F 0 "#FLG0101" H 2450 4775 50  0001 C CNN
F 1 "PWR_FLAG" H 2450 4873 50  0000 C CNN
F 2 "" H 2450 4700 50  0001 C CNN
F 3 "~" H 2450 4700 50  0001 C CNN
	1    2450 4700
	-1   0    0    1   
$EndComp
Wire Wire Line
	2450 4600 2450 4700
Connection ~ 2450 4600
Wire Wire Line
	2450 4600 2600 4600
Wire Wire Line
	11100 3700 11100 3750
$Comp
L power:GNDA #PWR024
U 1 1
P 11100 3750
F 0 "#PWR024" H 11100 3500 50  0001 C CNN
F 1 "GNDA" H 11105 3577 50  0000 C CNN
F 2 "" H 11100 3750 50  0001 C CNN
F 3 "" H 11100 3750 50  0001 C CNN
	1    11100 3750
	1    0    0    -1  
$EndComp
$Comp
L Device:R_US R6
U 1 1
P 9300 3400
F 0 "R6" V 9095 3400 50  0000 C CNN
F 1 "1k" V 9186 3400 50  0000 C CNN
F 2 "Resistor_THT:R_Axial_DIN0207_L6.3mm_D2.5mm_P10.16mm_Horizontal" V 9340 3390 50  0001 C CNN
F 3 "~" H 9300 3400 50  0001 C CNN
	1    9300 3400
	0    1    1    0   
$EndComp
$Comp
L Device:R_US R7
U 1 1
P 10400 3150
F 0 "R7" H 10500 3150 50  0000 C CNN
F 1 "1k" H 10286 3150 50  0000 C CNN
F 2 "Resistor_THT:R_Axial_DIN0207_L6.3mm_D2.5mm_P10.16mm_Horizontal" V 10440 3140 50  0001 C CNN
F 3 "~" H 10400 3150 50  0001 C CNN
	1    10400 3150
	-1   0    0    1   
$EndComp
Wire Wire Line
	10400 2850 10400 3000
Wire Wire Line
	8900 3400 9150 3400
Wire Wire Line
	9450 3400 10400 3400
Wire Wire Line
	10400 3300 10400 3400
Connection ~ 10400 3400
Wire Wire Line
	10400 3400 10550 3400
Wire Wire Line
	10550 3400 10550 3500
Wire Wire Line
	10550 3500 10700 3500
Connection ~ 10550 3400
Wire Wire Line
	10550 3400 10700 3400
$Comp
L Connector_Generic:Conn_02x07_Odd_Even J5
U 1 1
P 7750 4450
F 0 "J5" H 7800 4967 50  0000 C CNN
F 1 "A-CON" H 7800 4876 50  0000 C CNN
F 2 "Connector_PinHeader_2.54mm:PinHeader_2x07_P2.54mm_Vertical" H 7750 4450 50  0001 C CNN
F 3 "~" H 7750 4450 50  0001 C CNN
	1    7750 4450
	1    0    0    -1  
$EndComp
$Comp
L Connector_Generic:Conn_02x07_Odd_Even J6
U 1 1
P 7750 5400
F 0 "J6" H 7800 5917 50  0000 C CNN
F 1 "B-CON" H 7800 5826 50  0000 C CNN
F 2 "Connector_PinHeader_2.54mm:PinHeader_2x07_P2.54mm_Vertical" H 7750 5400 50  0001 C CNN
F 3 "~" H 7750 5400 50  0001 C CNN
	1    7750 5400
	1    0    0    -1  
$EndComp
Wire Wire Line
	7350 4150 7550 4150
Text Label 7350 4150 0    50   ~ 0
IOA0
Wire Wire Line
	7350 4250 7550 4250
Text Label 7350 4250 0    50   ~ 0
IOA2
Wire Wire Line
	7350 4350 7550 4350
Text Label 7350 4350 0    50   ~ 0
IOA4
Wire Wire Line
	7350 4450 7550 4450
Text Label 7350 4450 0    50   ~ 0
IOA6
Wire Wire Line
	8050 4150 8250 4150
Text Label 8100 4150 0    50   ~ 0
IOA1
Wire Wire Line
	8050 4250 8250 4250
Text Label 8100 4250 0    50   ~ 0
IOA3
Wire Wire Line
	8050 4350 8250 4350
Text Label 8100 4350 0    50   ~ 0
IOA5
Wire Wire Line
	8050 4450 8250 4450
Text Label 8100 4450 0    50   ~ 0
IOA7
Wire Wire Line
	8050 4650 8250 4650
Text Label 8100 4650 0    50   ~ 0
~IRQ
Wire Wire Line
	7350 5100 7550 5100
Text Label 7350 5100 0    50   ~ 0
IOB0
Wire Wire Line
	7350 5200 7550 5200
Text Label 7350 5200 0    50   ~ 0
IOB2
Wire Wire Line
	7350 5300 7550 5300
Text Label 7350 5300 0    50   ~ 0
IOB4
Wire Wire Line
	7350 5400 7550 5400
Text Label 7350 5400 0    50   ~ 0
IOB6
Wire Wire Line
	8050 5100 8250 5100
Text Label 8100 5100 0    50   ~ 0
IOB1
Wire Wire Line
	8050 5200 8250 5200
Text Label 8100 5200 0    50   ~ 0
IOB3
Wire Wire Line
	8050 5300 8250 5300
Text Label 8100 5300 0    50   ~ 0
IOB5
Wire Wire Line
	8050 5400 8250 5400
Text Label 8100 5400 0    50   ~ 0
IOB7
Wire Wire Line
	8050 5600 8250 5600
Text Label 8100 5600 0    50   ~ 0
~IRQ
Entry Wire Line
	7250 4250 7350 4150
Entry Wire Line
	7250 4350 7350 4250
Entry Wire Line
	7250 4450 7350 4350
Entry Wire Line
	7250 4550 7350 4450
Entry Wire Line
	7250 5200 7350 5100
Entry Wire Line
	7250 5300 7350 5200
Entry Wire Line
	7250 5400 7350 5300
Entry Wire Line
	7250 5500 7350 5400
Entry Wire Line
	8250 4150 8350 4250
Entry Wire Line
	8250 4250 8350 4350
Entry Wire Line
	8250 4350 8350 4450
Entry Wire Line
	8250 4450 8350 4550
Entry Wire Line
	8250 4650 8350 4750
Entry Wire Line
	8250 5100 8350 5200
Entry Wire Line
	8250 5200 8350 5300
Entry Wire Line
	8250 5300 8350 5400
Entry Wire Line
	8250 5400 8350 5500
Entry Wire Line
	8250 5600 8350 5700
$Comp
L YAMAHA:YM2203 U4
U 1 1
P 5900 3200
F 0 "U4" H 6250 4700 50  0000 C CNN
F 1 "YM2203" H 5550 4700 50  0000 C CNN
F 2 "Package_DIP:DIP-40_W15.24mm_Socket" H 5900 3200 50  0001 C CNN
F 3 "" H 5900 3200 50  0001 C CNN
	1    5900 3200
	1    0    0    -1  
$EndComp
Wire Wire Line
	6500 2900 6700 2900
Entry Wire Line
	6700 2800 6800 2900
Wire Wire Line
	6500 2800 6700 2800
Text Label 6500 2800 0    50   ~ 0
IOA0
Entry Wire Line
	6700 2900 6800 3000
Text Label 6500 2900 0    50   ~ 0
IOA1
Wire Wire Line
	6500 3100 6700 3100
Entry Wire Line
	6700 3000 6800 3100
Wire Wire Line
	6500 3000 6700 3000
Text Label 6500 3000 0    50   ~ 0
IOA2
Entry Wire Line
	6700 3100 6800 3200
Text Label 6500 3100 0    50   ~ 0
IOA3
Wire Wire Line
	6500 3300 6700 3300
Entry Wire Line
	6700 3200 6800 3300
Wire Wire Line
	6500 3200 6700 3200
Text Label 6500 3200 0    50   ~ 0
IOA4
Entry Wire Line
	6700 3300 6800 3400
Text Label 6500 3300 0    50   ~ 0
IOA5
Wire Wire Line
	6500 3500 6700 3500
Entry Wire Line
	6700 3400 6800 3500
Wire Wire Line
	6500 3400 6700 3400
Text Label 6500 3400 0    50   ~ 0
IOA6
Entry Wire Line
	6700 3500 6800 3600
Text Label 6500 3500 0    50   ~ 0
IOA7
Wire Wire Line
	6500 3750 6700 3750
Entry Wire Line
	6700 3650 6800 3750
Wire Wire Line
	6500 3650 6700 3650
Text Label 6500 3650 0    50   ~ 0
IOB0
Entry Wire Line
	6700 3750 6800 3850
Text Label 6500 3750 0    50   ~ 0
IOB1
Wire Wire Line
	6500 3950 6700 3950
Entry Wire Line
	6700 3850 6800 3950
Wire Wire Line
	6500 3850 6700 3850
Text Label 6500 3850 0    50   ~ 0
IOB2
Entry Wire Line
	6700 3950 6800 4050
Text Label 6500 3950 0    50   ~ 0
IOB3
Wire Wire Line
	6500 4150 6700 4150
Entry Wire Line
	6700 4050 6800 4150
Wire Wire Line
	6500 4050 6700 4050
Text Label 6500 4050 0    50   ~ 0
IOB4
Entry Wire Line
	6700 4150 6800 4250
Text Label 6500 4150 0    50   ~ 0
IOB5
Wire Wire Line
	6500 4350 6700 4350
Entry Wire Line
	6700 4250 6800 4350
Wire Wire Line
	6500 4250 6700 4250
Text Label 6500 4250 0    50   ~ 0
IOB6
Entry Wire Line
	6700 4350 6800 4450
Text Label 6500 4350 0    50   ~ 0
IOB7
Wire Wire Line
	6500 4500 6700 4500
Entry Wire Line
	6700 4500 6800 4600
Text Label 6500 4500 0    50   ~ 0
~IRQ
Wire Bus Line
	6800 6000 7250 6000
Connection ~ 7250 6000
Wire Bus Line
	7250 6000 8350 6000
$Comp
L power:GND #PWR025
U 1 1
P 8450 6100
F 0 "#PWR025" H 8450 5850 50  0001 C CNN
F 1 "GND" H 8455 5927 50  0000 C CNN
F 2 "" H 8450 6100 50  0001 C CNN
F 3 "" H 8450 6100 50  0001 C CNN
	1    8450 6100
	1    0    0    -1  
$EndComp
Wire Wire Line
	8450 4950 8450 5850
Wire Wire Line
	8050 4750 8150 4750
Wire Wire Line
	8150 4750 8150 4950
Wire Wire Line
	8150 4950 8450 4950
Wire Wire Line
	8050 5700 8150 5700
Wire Wire Line
	8150 5700 8150 5850
Wire Wire Line
	8150 5850 8450 5850
Connection ~ 8450 5850
Wire Wire Line
	8450 5850 8450 6100
$Comp
L power:VCC #PWR010
U 1 1
P 7100 4600
F 0 "#PWR010" H 7100 4450 50  0001 C CNN
F 1 "VCC" H 7117 4773 50  0000 C CNN
F 2 "" H 7100 4600 50  0001 C CNN
F 3 "" H 7100 4600 50  0001 C CNN
	1    7100 4600
	1    0    0    -1  
$EndComp
Wire Wire Line
	7100 4600 7100 4750
Wire Wire Line
	7100 4750 7550 4750
Wire Wire Line
	7100 4750 7100 5700
Wire Wire Line
	7100 5700 7550 5700
Connection ~ 7100 4750
NoConn ~ 7550 4550
NoConn ~ 7550 4650
NoConn ~ 7550 5500
NoConn ~ 7550 5600
NoConn ~ 8050 5500
Wire Wire Line
	5800 4850 6000 4850
Connection ~ 6000 4850
Wire Wire Line
	6000 4850 6000 4950
$Comp
L Device:CP C11
U 1 1
P 1200 700
F 0 "C11" V 1100 600 50  0000 C CNN
F 1 "10u" V 1250 850 50  0000 C CNN
F 2 "Capacitor_THT:CP_Radial_D5.0mm_P2.50mm" H 1238 550 50  0001 C CNN
F 3 "~" H 1200 700 50  0001 C CNN
	1    1200 700 
	0    1    1    0   
$EndComp
Wire Wire Line
	850  950  850  700 
Wire Wire Line
	850  700  1050 700 
Connection ~ 850  950 
Wire Wire Line
	850  950  950  950 
Wire Wire Line
	1350 700  1600 700 
Wire Wire Line
	1600 700  1600 950 
Connection ~ 1600 950 
Wire Wire Line
	1600 950  2100 950 
NoConn ~ 8050 4550
$Comp
L Device:Net-Tie_2 NT1
U 1 1
P 5950 7150
F 0 "NT1" H 5950 7331 50  0000 C CNN
F 1 "Net-Tie_2" H 5950 7240 50  0000 C CNN
F 2 "NetTie:NetTie-2_SMD_Pad2.0mm" H 5950 7150 50  0001 C CNN
F 3 "~" H 5950 7150 50  0001 C CNN
	1    5950 7150
	1    0    0    -1  
$EndComp
Wire Wire Line
	6250 7100 6250 7150
Wire Wire Line
	6050 7150 6250 7150
Connection ~ 6250 7150
Wire Wire Line
	6250 7150 6250 7250
$Comp
L AJ-1780:Audio-Jack-3_2Switches-YM2151-rescue J4
U 1 1
P 10900 3500
F 0 "J4" H 10900 3900 50  0000 R CNN
F 1 "Audio-Jack" H 11100 3850 50  0000 R CNN
F 2 "AJ-1780:AJ-1780" H 11150 3600 50  0001 C CNN
F 3 "" H 11150 3600 50  0001 C CNN
	1    10900 3500
	-1   0    0    -1  
$EndComp
Wire Bus Line
	4950 550  4950 3300
Wire Bus Line
	600  550  600  4150
Wire Bus Line
	1900 550  1900 3400
Wire Bus Line
	8350 4250 8350 6000
Wire Bus Line
	7250 4250 7250 6000
Wire Bus Line
	6800 2900 6800 6000
$Comp
L power:GNDA #PWR0101
U 1 1
P 7500 2500
F 0 "#PWR0101" H 7500 2250 50  0001 C CNN
F 1 "GNDA" H 7505 2327 50  0000 C CNN
F 2 "" H 7500 2500 50  0001 C CNN
F 3 "" H 7500 2500 50  0001 C CNN
	1    7500 2500
	1    0    0    -1  
$EndComp
$Comp
L power:GNDA #PWR0102
U 1 1
P 8000 1350
F 0 "#PWR0102" H 8000 1100 50  0001 C CNN
F 1 "GNDA" H 8005 1177 50  0000 C CNN
F 2 "" H 8000 1350 50  0001 C CNN
F 3 "" H 8000 1350 50  0001 C CNN
	1    8000 1350
	1    0    0    -1  
$EndComp
$EndSCHEMATC
